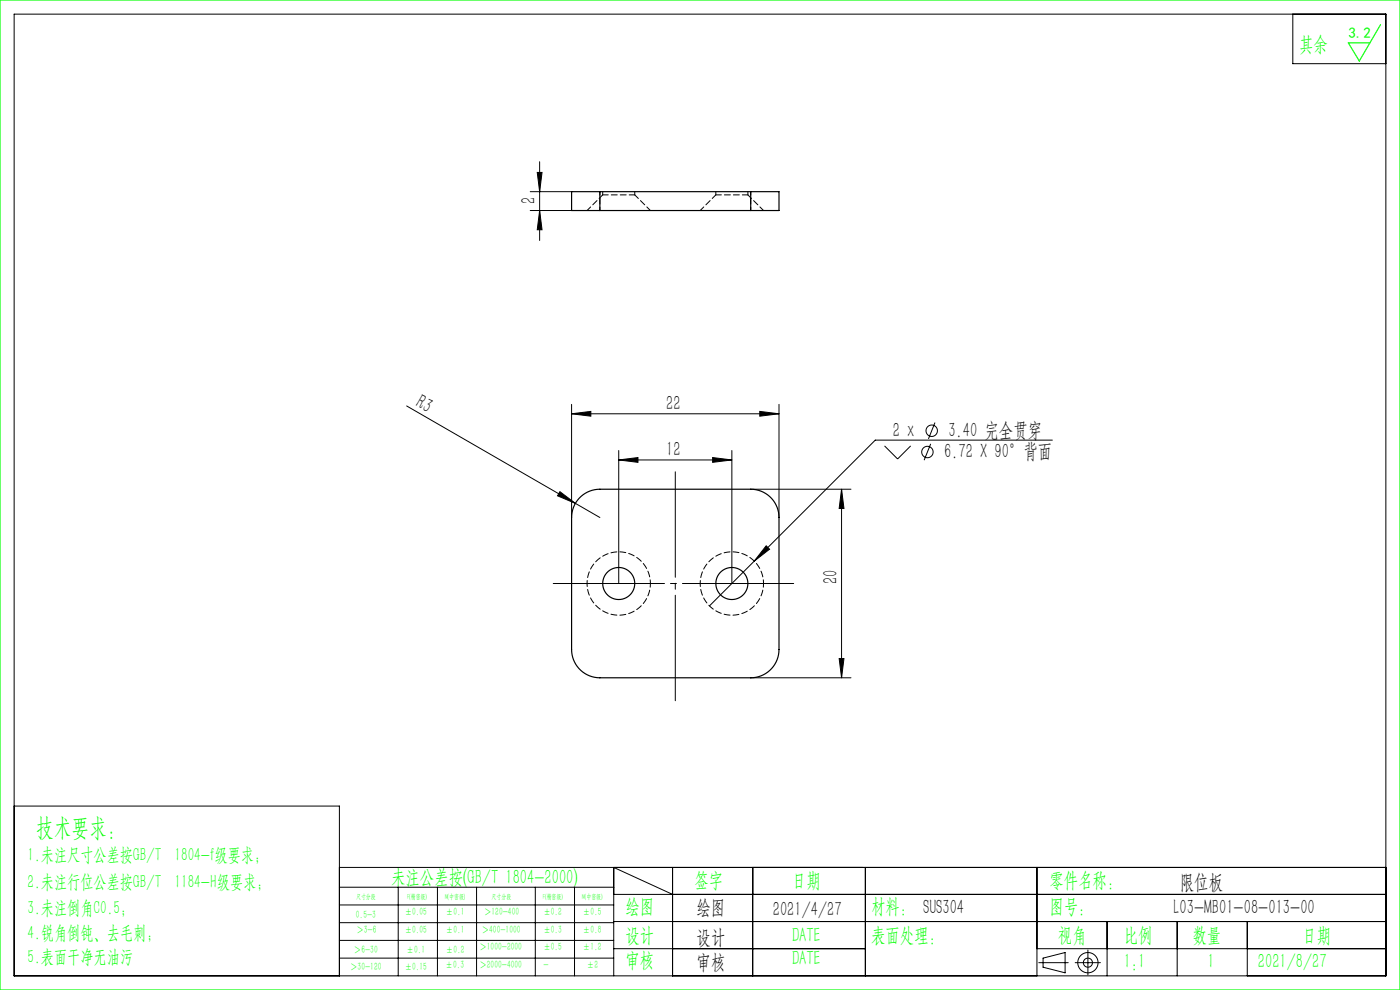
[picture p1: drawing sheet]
<svg xmlns="http://www.w3.org/2000/svg" width="297mm" height="210mm" viewBox="0 0 297 210" stroke-linecap="round" stroke-linejoin="round" font-family="sans-serif">
<g fill="none" stroke="#000" stroke-width=".21">
<path d="M3 3h291v204h-291zM274.3 3v10.5h19.7M114 36.6h1l-.5 4.1zM114.5 34.3v16.7M112.5 44.7h8.8M112.5 40.7h8.8M114.5 44.7l.5 4h-1zM86.3 86.1l41 23.7M121.3 87.8l4-.5v1zM121.3 85.8v24M121.3 87.8h44M131.3 97.6l4-.5v1z"/>
<path d="M131.3 95.6v28.2M131.3 97.6h24M151.2 97.1l4.1 .5-4.1 .5zM155.3 95.6v28.2M161.2 87.3l4.1 .5-4.1 .5zM165.3 85.8v24M187.6 94.6l2.8 2.8 2.8-2.8M197.4 94.2l-1.3 3.4M198.4 89.6l-1.4 3.5M223.3 93.4h-37.6l-35.2 35.1M118.8 104.3l3.3 2.5-3.8-1.6zM159.3 103.8h21.2"/>
<path d="M162.5 115.8l.8 .7-3.3 2.5zM178.5 103.8v40M178.5 103.8l.5 4.1h-1zM178 139.7h1l-.5 4.1zM159.3 143.8h21.2M3 171h69v36M72 184h222M72 188.2h58.2M72 192h58.2M72 195.7h58.2M72 199.5h58.2M84.5 188.2v18.8"/>
<path d="M92.8 188.2v18.8M101.1 188.2v18.8M113.6 188.2v18.8M121.9 188.2v18.8M130.2 189.7h163.8M130.2 195.5h163.8M142.7 189.7l-12.5-5.7v23M142.7 184v23M159.7 184v23M183.6 184v23M220 184v23M234.9 195.5v11.5"/>
<path d="M249.7 195.5v11.5M264.6 195.5v11.5M72 203.2h58.2M130.2 201.2h53.4M220 201.2h74M220.4 204.2h6.2M221.3 203.2l4.7-1.1v4.3l-4.7-1.2zM228.1 204.2h5.3M230.8 201.5v5.3"/>
<circle cx="196.7" cy="95.9" r="1.21"/>
<circle cx="197.7" cy="91.4" r="1.21"/>
<circle cx="230.8" cy="204.2" r="2.15"/>
<circle cx="230.8" cy="204.2" r=".96"/>
</g>
<path d="M143.3 100.1v48.5" fill="none" stroke="#000" stroke-width=".21" stroke-dasharray="30.5 1.3 1.3 1.3" stroke-dashoffset="8.1"/>
<path d="M168.4 123.8h-51" fill="none" stroke="#000" stroke-width=".21" stroke-dasharray="30.5 1.3 1.3 1.3" stroke-dashoffset="6.9"/>
<path d="M0 0h297v210h-297zM292.9 5.2l-4.5 7.7-2.4-3.8h4.6" fill="none" stroke="#0f0" stroke-width=".25"/>
<g fill="#000">
<path d="M118.8 104.3l3.3 2.5-3.8-1.6z"/>
<path d="M114.5 44.7l.5 4h-1zM114 36.6h1l-.5 4.1z"/>
<path d="M121.3 87.8l4-.5v1zM161.2 87.3l4.1 .5-4.1 .5zM162.5 115.8l-2.5 3.2 3.3-2.5z"/>
<path d="M131.3 97.6l4-.5v1zM151.2 97.1l4.1 .5-4.1 .5z"/>
<path d="M178.5 103.8l.5 4.1h-1zM178 139.7h1l-.5 4.1z"/>
</g>
<g fill="none" stroke="#000" stroke-width=".25">
<path d="M127.3 40.7h-6v4h6M127.3 44.7h32M127.3 40.7v4M127.3 40.7h32M159.3 40.7h6v4h-6M159.3 40.7v4M122.8 105.7a6 6 0 0 1 4.5-1.9h32a6 6 0 0 1 6 6v28a6 6 0 0 1-6 6h-32a6 6 0 0 1-6-6v-28a6 6 0 0 1 1.5-4.1z"/>
<circle cx="131.3" cy="123.8" r="3.4"/>
<circle cx="155.3" cy="123.8" r="3.4"/>
</g>
<path d="M134.7 41.3h-6.8M158.7 41.3h-6.8" fill="none" stroke="#000" stroke-width=".21" stroke-dasharray="1.3 .6" stroke-dashoffset=".1"/>
<path d="M127.3 44.7v-4M159.3 40.7v4M138 123.8a6.7 6.7 0 0 1-9.9 5.9 6.7 6.7 0 0 1-.5-11.5 6.7 6.7 0 0 1 10.4 5v.6M162 123.8a6.7 6.7 0 0 1-9.9 5.9 6.7 6.7 0 0 1-.5-11.5 6.7 6.7 0 0 1 10.4 5v.6" fill="none" stroke="#000" stroke-width=".21" stroke-dasharray="1.3 .6" stroke-dashoffset=".5"/>
<path d="M127.9 41.3l-3.4 3.4M138 44.7l-3.3-3.4M151.9 41.3l-3.4 3.4M162 44.7l-3.3-3.4" fill="none" stroke="#000" stroke-width=".21" stroke-dasharray="1.3 .6" stroke-dashoffset=".2"/>
<path d="M127.9 40.7v.6M134.7 41.3v-.6M151.9 40.7v.6M158.7 41.3v-.6" fill="none" stroke="#000" stroke-width=".21" stroke-dasharray="1.3 .6" stroke-dashoffset=".3"/>
<text font-size="5.4" fill="#0f0" x="7.7" y="177.2">技术要求：</text>
<g font-size="4.4" fill="#0f0">
<text x="275.6" y="10.8">其余</text>
<text x="83" y="187.5">未注公差按(GB/T 1804-2000)</text>
<text x="147.3" y="188">签字</text>
<text x="168" y="188">日期</text>
<text x="222.6" y="188">零件名称：</text>
<text x="132.7" y="193.6">绘图</text>
<text x="184.8" y="193.6">材料： SUS304</text>
<text x="222.6" y="193.6">图号：</text>
<text x="132.7" y="199.8">设计</text>
<text x="168" y="199.8">DATE</text>
<text x="184.8" y="199.8">表面处理：</text>
<text x="224.4" y="199.8">视角</text>
<text x="238.4" y="199.8">比例</text>
<text x="253" y="199.8">数量</text>
<text x="276.3" y="199.8">日期</text>
<text x="132.7" y="205.1">审核</text>
<text x="168" y="204.6">DATE</text>
<text x="238.4" y="205.3">1:1</text>
<text x="256.2" y="205.3">1</text>
<text x="266.9" y="205.3">2021/8/27</text>
</g>
<g font-size="4.4">
<text x="113.6" y="43.3" transform="rotate(-90 113.6 43.3)">2</text>
<text x="88" y="86.1" transform="rotate(30 88 86.1)">R3</text>
<text x="141.3" y="86.9">22</text>
<text x="189.4" y="92.7">2 x</text>
<text x="201.2" y="92.7">3.40 完全贯穿</text>
<text x="141.3" y="96.7">12</text>
<text x="200.3" y="97.2">6.72 X 90°背面</text>
<text x="177.7" y="123.9" transform="rotate(-90 177.7 123.9)">20</text>
<text x="250.3" y="188.6">限位板</text>
<text x="147.8" y="194">绘图</text>
<text x="163.9" y="194.3">2021/4/27</text>
<text x="249" y="194">L03-MB01-08-013-00</text>
<text x="147.8" y="200.2">设计</text>
<text x="147.8" y="205.5">审核</text>
</g>
<g font-size="4" fill="#0f0">
<text x="5.9" y="182.6">1.未注尺寸公差按GB/T 1804-f级要求；</text>
<text x="5.9" y="188.4">2.未注行位公差按GB/T 1184-H级要求；</text>
<text x="5.9" y="193.9">3.未注倒角C0.5；</text>
<text x="5.9" y="199.2">4.锐角倒钝、去毛刺；</text>
<text x="5.9" y="204.2">5.表面干净无油污</text>
</g>
<text font-size="3.2" fill="#0f0" x="286.1" y="8">3.2</text>
<g font-size="2.3" fill="#0f0">
<text x="75.5" y="194.7">0.5-3</text>
<text x="75.6" y="198">＞3-6</text>
<text x="85.9" y="194.2">±0.05</text>
<text x="85.9" y="198">±0.05</text>
<text x="94.6" y="194.2">±0.1</text>
<text x="94.6" y="198">±0.1</text>
<text x="102.2" y="198">＞400-1000</text>
<text x="102.7" y="194.2">＞120-400</text>
<text x="115.3" y="194.2">±0.2</text>
<text x="115.3" y="198">±0.3</text>
<text x="123.7" y="194.2">±0.5</text>
<text x="123.7" y="198">±0.8</text>
<text x="75.1" y="202.2">＞6-30</text>
<text x="86.3" y="202.2">±0.1</text>
<text x="94.6" y="202.2">±0.2</text>
<text x="101.7" y="201.6">＞1000-2000</text>
<text x="115.3" y="201.6">±0.5</text>
<text x="123.7" y="201.6">±1.2</text>
<text x="74.3" y="205.8">＞30-120</text>
<text x="85.9" y="205.8">±0.15</text>
<text x="94.5" y="205.4">±0.3</text>
<text x="101.7" y="205.4">＞2000-4000</text>
<text x="115.3" y="205.4">-</text>
<text x="124.5" y="205.4">±2</text>
</g>
<g font-size="1.5" fill="#0f0">
<text x="75.5" y="190.6">尺寸分段</text>
<text x="86.4" y="190.6">F(精密级)</text>
<text x="94.4" y="190.6">M(中密级)</text>
<text x="104.3" y="190.6">尺寸分段</text>
<text x="115.2" y="190.6">F(精密级)</text>
<text x="123.5" y="190.6">M(中密级)</text>
</g>
</svg>
